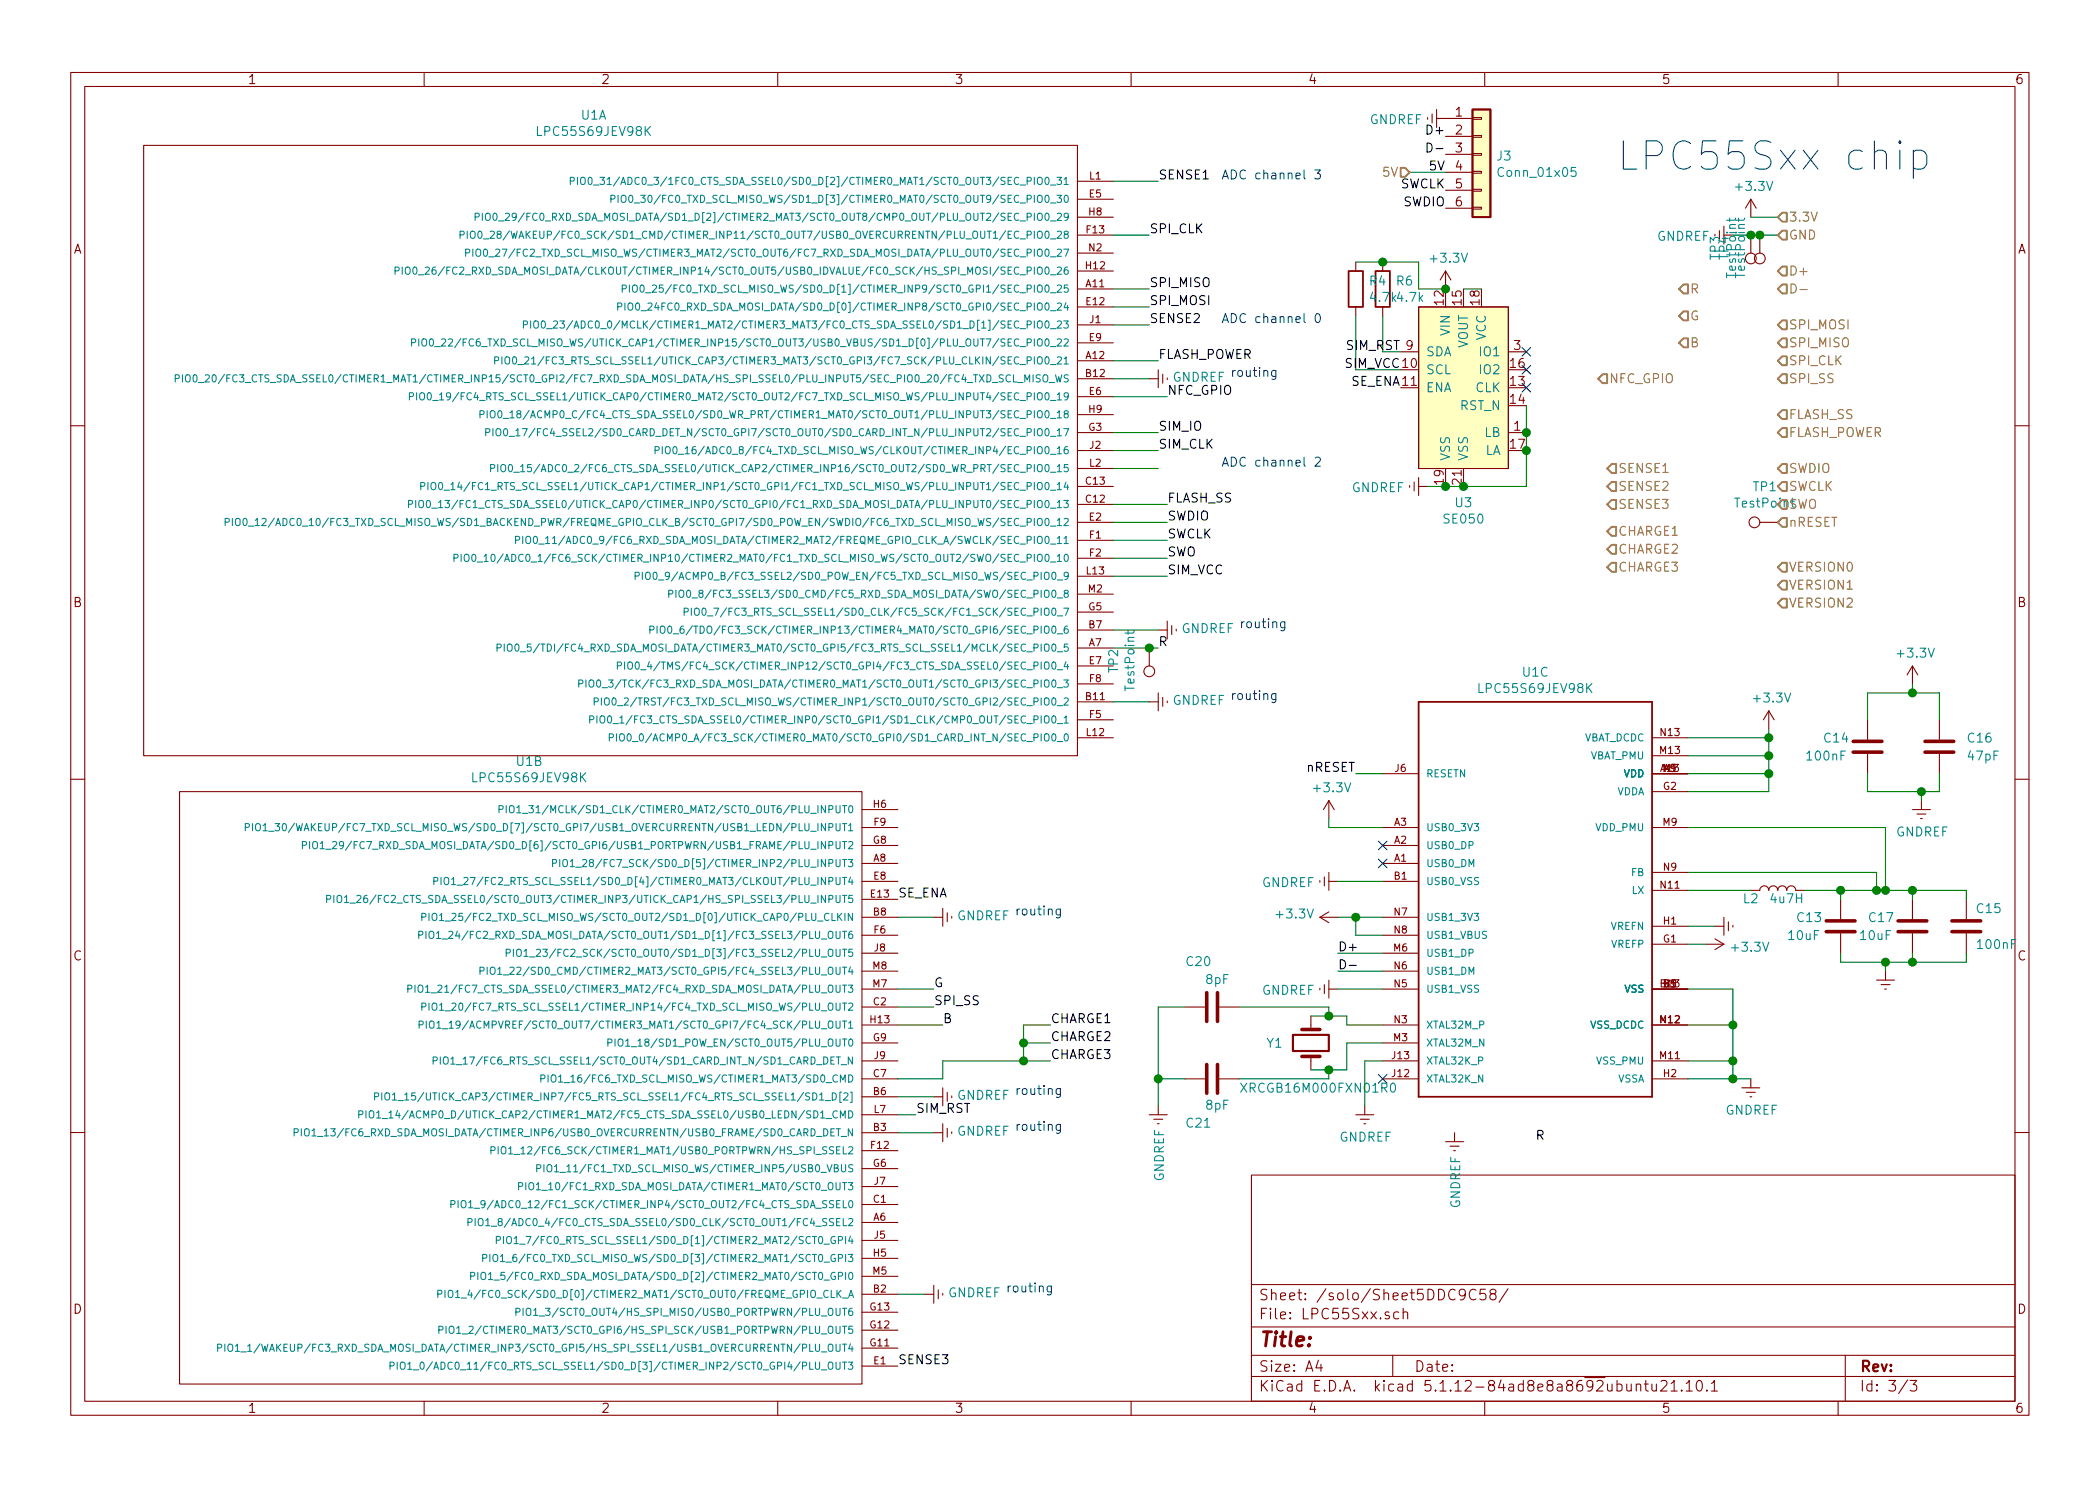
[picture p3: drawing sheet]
EESchema Schematic File Version 4
EELAYER 30 0
EELAYER END
$Descr A4 11693 8268
encoding utf-8
Sheet 3 3
Title ""
Date ""
Rev ""
Comp ""
Comment1 ""
Comment2 ""
Comment3 ""
Comment4 ""
$EndDescr
Text Notes 9000 950  0    157  ~ 0
LPC55Sxx chip
Text HLabel 9900 1200 2    50   Input ~ 0
3.3V
Text HLabel 9900 1300 2    50   Input ~ 0
GND
Text HLabel 9900 1500 2    50   Input ~ 0
D+
Text HLabel 9900 1600 2    50   Input ~ 0
D-
Text HLabel 9900 1800 2    50   Input ~ 0
SPI_MOSI
Text HLabel 9900 1900 2    50   Input ~ 0
SPI_MISO
Text HLabel 9900 2000 2    50   Input ~ 0
SPI_CLK
Text HLabel 9900 3150 2    50   Input ~ 0
VERSION0
Text HLabel 9900 3250 2    50   Input ~ 0
VERSION1
Text HLabel 9900 3350 2    50   Input ~ 0
VERSION2
Text Label 7450 5300 0    50   ~ 0
D+
Text Label 7450 5400 0    50   ~ 0
D-
Wire Wire Line
	7450 5300 7700 5300
Wire Wire Line
	7450 5400 7700 5400
$Comp
L power:+3.3V #PWR0101
U 1 1
P 9750 1200
F 0 "#PWR0101" H 9750 1050 50  0001 C CNN
F 1 "+3.3V" H 9765 1373 50  0000 C CNN
F 2 "" H 9750 1200 50  0001 C CNN
F 3 "" H 9750 1200 50  0001 C CNN
	1    9750 1200
	1    0    0    -1  
$EndComp
Wire Wire Line
	9900 1200 9750 1200
$Comp
L power:+3.3V #PWR0102
U 1 1
P 7400 4550
F 0 "#PWR0102" H 7400 4400 50  0001 C CNN
F 1 "+3.3V" H 7415 4723 50  0000 C CNN
F 2 "" H 7400 4550 50  0001 C CNN
F 3 "" H 7400 4550 50  0001 C CNN
	1    7400 4550
	1    0    0    -1  
$EndComp
Wire Wire Line
	7400 4550 7400 4600
Wire Wire Line
	7400 4600 7700 4600
$Comp
L power:GNDREF #PWR0103
U 1 1
P 9650 1300
F 0 "#PWR0103" H 9650 1050 50  0001 C CNN
F 1 "GNDREF" V 9655 1172 50  0000 R CNN
F 2 "" H 9650 1300 50  0001 C CNN
F 3 "" H 9650 1300 50  0001 C CNN
	1    9650 1300
	0    1    1    0   
$EndComp
Wire Wire Line
	9900 1300 9800 1300
$Comp
L power:GNDREF #PWR0104
U 1 1
P 7450 4900
F 0 "#PWR0104" H 7450 4650 50  0001 C CNN
F 1 "GNDREF" V 7455 4772 50  0000 R CNN
F 2 "" H 7450 4900 50  0001 C CNN
F 3 "" H 7450 4900 50  0001 C CNN
	1    7450 4900
	0    1    1    0   
$EndComp
Wire Wire Line
	7450 4900 7700 4900
Text HLabel 9900 2600 2    50   Input ~ 0
SWDIO
Text HLabel 9900 2700 2    50   Input ~ 0
SWCLK
Text HLabel 9900 2800 2    50   Input ~ 0
SWO
$Comp
L power:+3.3V #PWR0106
U 1 1
P 9500 5250
F 0 "#PWR0106" H 9500 5100 50  0001 C CNN
F 1 "+3.3V" V 9515 5378 50  0000 L CNN
F 2 "" H 9500 5250 50  0001 C CNN
F 3 "" H 9500 5250 50  0001 C CNN
	1    9500 5250
	0    1    1    0   
$EndComp
$Comp
L power:GNDREF #PWR0109
U 1 1
P 9750 6000
F 0 "#PWR0109" H 9750 5750 50  0001 C CNN
F 1 "GNDREF" H 9755 5827 50  0000 C CNN
F 2 "" H 9750 6000 50  0001 C CNN
F 3 "" H 9750 6000 50  0001 C CNN
	1    9750 6000
	1    0    0    -1  
$EndComp
Wire Wire Line
	9400 6000 9650 6000
$Comp
L power:+3.3V #PWR0110
U 1 1
P 7450 5100
F 0 "#PWR0110" H 7450 4950 50  0001 C CNN
F 1 "+3.3V" V 7465 5228 50  0000 L CNN
F 2 "" H 7450 5100 50  0001 C CNN
F 3 "" H 7450 5100 50  0001 C CNN
	1    7450 5100
	0    -1   -1   0   
$EndComp
Wire Wire Line
	7700 5100 7550 5100
NoConn ~ 7700 4800
NoConn ~ 7700 4700
Wire Wire Line
	7700 5200 7550 5200
Wire Wire Line
	7550 5200 7550 5100
Connection ~ 7550 5100
Wire Wire Line
	7550 5100 7450 5100
$Comp
L power:GNDREF #PWR0111
U 1 1
P 7450 5500
F 0 "#PWR0111" H 7450 5250 50  0001 C CNN
F 1 "GNDREF" V 7455 5372 50  0000 R CNN
F 2 "" H 7450 5500 50  0001 C CNN
F 3 "" H 7450 5500 50  0001 C CNN
	1    7450 5500
	0    1    1    0   
$EndComp
Wire Wire Line
	7450 5500 7700 5500
Wire Wire Line
	9400 5700 9650 5700
Connection ~ 9650 6000
Wire Wire Line
	9650 6000 9750 6000
Wire Wire Line
	9400 5900 9650 5900
Connection ~ 9650 5900
Wire Wire Line
	9650 5900 9650 6000
Wire Wire Line
	6500 3000 6200 3000
Wire Wire Line
	6500 2900 6200 2900
Wire Wire Line
	6500 3100 6200 3100
Text HLabel 9900 2900 2    50   Input ~ 0
nRESET
Text Label 7550 4300 2    50   ~ 0
nRESET
Wire Wire Line
	7550 4300 7700 4300
Text HLabel 9900 2100 2    50   Input ~ 0
SPI_SS
Text HLabel 9350 1600 2    50   Input ~ 0
R
Text HLabel 9350 1750 2    50   Input ~ 0
G
Text HLabel 9350 1900 2    50   Input ~ 0
B
Text Label 6400 1600 0    50   ~ 0
SPI_MISO
Text Label 6400 1300 0    50   ~ 0
SPI_CLK
Text Label 5200 5600 0    50   ~ 0
SPI_SS
Wire Wire Line
	5200 5600 5000 5600
Text Label 6500 3000 0    50   ~ 0
SWCLK
Text Label 6500 3100 0    50   ~ 0
SWO
Text Label 6500 2900 0    50   ~ 0
SWDIO
Text Label 8550 6350 0    50   ~ 0
R
Text Label 6450 3600 0    50   ~ 0
R
Wire Wire Line
	6400 1300 6200 1300
Wire Wire Line
	6400 1600 6200 1600
Text HLabel 8950 2600 2    50   Input ~ 0
SENSE1
Text HLabel 8950 2700 2    50   Input ~ 0
SENSE2
Text HLabel 8950 2800 2    50   Input ~ 0
SENSE3
Text Label 6400 1800 0    50   ~ 0
SENSE2
Text Label 5000 7600 0    50   ~ 0
SENSE3
Wire Wire Line
	6400 1800 6200 1800
Wire Wire Line
	6450 2600 6200 2600
Text Notes 6800 2600 0    50   ~ 0
ADC channel 2
Text Notes 6800 1800 0    50   ~ 0
ADC channel 0
$Comp
L power:GNDREF #PWR0122
U 1 1
P 5150 7200
F 0 "#PWR0122" H 5150 6950 50  0001 C CNN
F 1 "GNDREF" V 5155 7072 50  0000 R CNN
F 2 "" H 5150 7200 50  0001 C CNN
F 3 "" H 5150 7200 50  0001 C CNN
	1    5150 7200
	0    -1   -1   0   
$EndComp
Text Notes 5600 7200 0    50   ~ 0
routing
Wire Wire Line
	5150 7200 5000 7200
$Comp
L power:GNDREF #PWR0123
U 1 1
P 5200 6300
F 0 "#PWR0123" H 5200 6050 50  0001 C CNN
F 1 "GNDREF" V 5205 6172 50  0000 R CNN
F 2 "" H 5200 6300 50  0001 C CNN
F 3 "" H 5200 6300 50  0001 C CNN
	1    5200 6300
	0    -1   -1   0   
$EndComp
Text Notes 5650 6300 0    50   ~ 0
routing
Wire Wire Line
	5200 6300 5000 6300
$Comp
L power:GNDREF #PWR0124
U 1 1
P 5200 6100
F 0 "#PWR0124" H 5200 5850 50  0001 C CNN
F 1 "GNDREF" V 5205 5972 50  0000 R CNN
F 2 "" H 5200 6100 50  0001 C CNN
F 3 "" H 5200 6100 50  0001 C CNN
	1    5200 6100
	0    -1   -1   0   
$EndComp
Text Notes 5650 6100 0    50   ~ 0
routing
Wire Wire Line
	5200 6100 5000 6100
$Comp
L power:GNDREF #PWR0125
U 1 1
P 5200 5100
F 0 "#PWR0125" H 5200 4850 50  0001 C CNN
F 1 "GNDREF" V 5205 4972 50  0000 R CNN
F 2 "" H 5200 5100 50  0001 C CNN
F 3 "" H 5200 5100 50  0001 C CNN
	1    5200 5100
	0    -1   -1   0   
$EndComp
Text Notes 5650 5100 0    50   ~ 0
routing
Wire Wire Line
	5200 5100 5000 5100
$Comp
L power:GNDREF #PWR0126
U 1 1
P 6450 3500
F 0 "#PWR0126" H 6450 3250 50  0001 C CNN
F 1 "GNDREF" V 6455 3372 50  0000 R CNN
F 2 "" H 6450 3500 50  0001 C CNN
F 3 "" H 6450 3500 50  0001 C CNN
	1    6450 3500
	0    -1   -1   0   
$EndComp
Text Notes 6900 3500 0    50   ~ 0
routing
Wire Wire Line
	6450 3500 6200 3500
Wire Wire Line
	6450 1000 6200 1000
Text Label 5850 5700 0    50   ~ 0
CHARGE1
Text Label 5850 5800 0    50   ~ 0
CHARGE2
Wire Wire Line
	5000 6000 5250 6000
Wire Wire Line
	5250 6000 5250 5900
Wire Wire Line
	5250 5900 5700 5900
Wire Wire Line
	5700 5900 5700 5800
Wire Wire Line
	5700 5700 5850 5700
Wire Wire Line
	5850 5800 5700 5800
Connection ~ 5700 5800
Wire Wire Line
	5700 5800 5700 5700
Text Label 5850 5900 0    50   ~ 0
CHARGE3
Wire Wire Line
	5850 5900 5700 5900
Connection ~ 5700 5900
$Comp
L power:GNDREF #PWR0120
U 1 1
P 6400 3900
F 0 "#PWR0120" H 6400 3650 50  0001 C CNN
F 1 "GNDREF" V 6405 3772 50  0000 R CNN
F 2 "" H 6400 3900 50  0001 C CNN
F 3 "" H 6400 3900 50  0001 C CNN
	1    6400 3900
	0    -1   -1   0   
$EndComp
Text Notes 6850 3900 0    50   ~ 0
routing
Wire Wire Line
	6400 3900 6200 3900
$Comp
L power:GNDREF #PWR0127
U 1 1
P 6400 2100
F 0 "#PWR0127" H 6400 1850 50  0001 C CNN
F 1 "GNDREF" V 6405 1972 50  0000 R CNN
F 2 "" H 6400 2100 50  0001 C CNN
F 3 "" H 6400 2100 50  0001 C CNN
	1    6400 2100
	0    -1   -1   0   
$EndComp
Text Notes 6850 2100 0    50   ~ 0
routing
Wire Wire Line
	6400 2100 6200 2100
Wire Wire Line
	6400 1700 6200 1700
Text Label 6400 1700 0    50   ~ 0
SPI_MOSI
Wire Wire Line
	6450 3600 6400 3600
Text Label 5250 5700 0    50   ~ 0
B
Wire Wire Line
	5250 5700 5000 5700
Wire Wire Line
	9650 5700 9650 5900
Wire Wire Line
	9400 5500 9650 5500
Wire Wire Line
	9650 5500 9650 5700
Connection ~ 9650 5700
$Comp
L Device:L L2
U 1 1
P 9900 4950
F 0 "L2" V 9850 5100 50  0000 C CNN
F 1 "4u7H" V 9850 4900 50  0000 C CNN
F 2 "Inductor_SMD:L_0603_1608Metric" H 9900 4950 50  0001 C CNN
F 3 "https://www.digikey.com/product-detail/en/tdk-corporation/MLF1608A4R7KTA00/445-1021-2-ND/504190" H 9900 4950 50  0001 C CNN
F 4 "TDK Corporation" V 9900 4950 50  0001 C CNN "Manufacturer"
F 5 "FIXED IND 4.7UH +/-10% 30MA 1.6 OHM SMD" V 9900 4950 50  0001 C CNN "Description"
F 6 "MLF1608A4R7KTA00" V 9900 4950 50  0001 C CNN "MPN"
F 7 "2" V 9900 4950 50  0001 C CNN "Pins"
F 8 "0603" V 9900 4950 50  0001 C CNN "Package"
	1    9900 4950
	0    -1   -1   0   
$EndComp
Wire Wire Line
	9400 5250 9500 5250
Wire Wire Line
	10050 4950 10250 4950
Wire Wire Line
	10250 5000 10250 4950
Connection ~ 10250 4950
Wire Wire Line
	9750 4950 9400 4950
Wire Wire Line
	9400 4850 10450 4850
$Comp
L power:GNDREF #PWR08
U 1 1
P 9550 5150
F 0 "#PWR08" H 9550 4900 50  0001 C CNN
F 1 "GNDREF" H 9300 4750 50  0001 C CNN
F 2 "" H 9550 5150 50  0001 C CNN
F 3 "" H 9550 5150 50  0001 C CNN
	1    9550 5150
	0    -1   -1   0   
$EndComp
Wire Wire Line
	10250 5300 10250 5350
Wire Wire Line
	10250 5350 10500 5350
Wire Wire Line
	10500 5400 10500 5350
Connection ~ 10500 5350
Wire Wire Line
	9400 4600 10500 4600
$Comp
L power:+3.3V #PWR07
U 1 1
P 9850 4050
F 0 "#PWR07" H 9850 3900 50  0001 C CNN
F 1 "+3.3V" H 9865 4223 50  0000 C CNN
F 2 "" H 9850 4050 50  0001 C CNN
F 3 "" H 9850 4050 50  0001 C CNN
	1    9850 4050
	1    0    0    -1  
$EndComp
Wire Wire Line
	9400 4100 9850 4100
Wire Wire Line
	9850 4100 9850 4050
Wire Wire Line
	9850 4100 9850 4200
Wire Wire Line
	9850 4400 9400 4400
Connection ~ 9850 4100
Wire Wire Line
	9400 4200 9850 4200
Connection ~ 9850 4200
Wire Wire Line
	9850 4200 9850 4300
Wire Wire Line
	9400 4300 9850 4300
Connection ~ 9850 4300
Wire Wire Line
	9850 4300 9850 4400
$Comp
L power:+3.3V #PWR09
U 1 1
P 10650 3800
F 0 "#PWR09" H 10650 3650 50  0001 C CNN
F 1 "+3.3V" H 10665 3973 50  0000 C CNN
F 2 "" H 10650 3800 50  0001 C CNN
F 3 "" H 10650 3800 50  0001 C CNN
	1    10650 3800
	1    0    0    -1  
$EndComp
Wire Wire Line
	10400 4000 10400 3850
Wire Wire Line
	10400 3850 10650 3850
Wire Wire Line
	10650 3850 10650 3800
Wire Wire Line
	10800 3850 10800 4000
Wire Wire Line
	10650 3850 10800 3850
Connection ~ 10650 3850
Wire Wire Line
	10400 4300 10400 4400
Wire Wire Line
	10400 4400 10700 4400
Wire Wire Line
	10800 4400 10800 4300
$Comp
L power:GNDREF #PWR010
U 1 1
P 10700 4450
F 0 "#PWR010" H 10700 4200 50  0001 C CNN
F 1 "GNDREF" H 10705 4277 50  0000 C CNN
F 2 "" H 10700 4450 50  0001 C CNN
F 3 "" H 10700 4450 50  0001 C CNN
	1    10700 4450
	1    0    0    -1  
$EndComp
Wire Wire Line
	10700 4450 10700 4400
Connection ~ 10700 4400
Wire Wire Line
	10700 4400 10800 4400
Wire Wire Line
	9550 5150 9400 5150
$Comp
L power:GNDREF #PWR0108
U 1 1
P 10500 5400
F 0 "#PWR0108" H 10500 5150 50  0001 C CNN
F 1 "GNDREF" H 10250 5000 50  0001 C CNN
F 2 "" H 10500 5400 50  0001 C CNN
F 3 "" H 10500 5400 50  0001 C CNN
	1    10500 5400
	1    0    0    -1  
$EndComp
Text HLabel 9900 2400 2    50   Input ~ 0
FLASH_POWER
Text HLabel 9900 2300 2    50   Input ~ 0
FLASH_SS
Text Label 6500 2800 0    50   ~ 0
FLASH_SS
Wire Wire Line
	6500 2800 6200 2800
Text Label 6450 2000 0    50   ~ 0
FLASH_POWER
Wire Wire Line
	6450 2000 6200 2000
$Comp
L Device:C C?
U 1 1
P 10400 4150
AR Path="/5DDFB633/5DF2ED41" Ref="C?"  Part="1" 
AR Path="/5DDFB633/5DDC9C59/5DF2ED41" Ref="C14"  Part="1" 
F 0 "C14" H 10150 4200 50  0000 L CNN
F 1 "100nF" H 10050 4100 50  0000 L CNN
F 2 "Capacitor_SMD:C_0402_1005Metric" H 10438 4000 50  0001 C CNN
F 3 "~" H 10400 4150 50  0001 C CNN
F 4 "" H 10400 4150 50  0001 C CNN "Manufacturer"
F 5 "+/-10% COG" H 10400 4150 50  0001 C CNN "Description"
F 6 "" H 10400 4150 50  0001 C CNN "MPN"
F 7 "2" H 10400 4150 50  0001 C CNN "Pins"
F 8 "0402" H 10400 4150 50  0001 C CNN "Package"
	1    10400 4150
	1    0    0    -1  
$EndComp
$Comp
L Device:C C?
U 1 1
P 10800 4150
AR Path="/5DDFB633/5DF36942" Ref="C?"  Part="1" 
AR Path="/5DDFB633/5DDC9C59/5DF36942" Ref="C16"  Part="1" 
F 0 "C16" H 10950 4200 50  0000 L CNN
F 1 "47pF" H 10950 4100 50  0000 L CNN
F 2 "Capacitor_SMD:C_0402_1005Metric" H 10838 4000 50  0001 C CNN
F 3 "~" H 10800 4150 50  0001 C CNN
F 4 "" H 10800 4150 50  0001 C CNN "Manufacturer"
F 5 "+/-10% COG" H 10800 4150 50  0001 C CNN "Description"
F 6 "" H 10800 4150 50  0001 C CNN "MPN"
F 7 "2" H 10800 4150 50  0001 C CNN "Pins"
F 8 "0402" H 10800 4150 50  0001 C CNN "Package"
	1    10800 4150
	1    0    0    -1  
$EndComp
$Comp
L Device:C C?
U 1 1
P 10250 5150
AR Path="/5DDFB633/5E4B39CB" Ref="C?"  Part="1" 
AR Path="/5DDFB633/5DDC9C59/5E4B39CB" Ref="C13"  Part="1" 
F 0 "C13" H 10000 5200 50  0000 L CNN
F 1 "10uF" H 9950 5100 50  0000 L CNN
F 2 "Capacitor_SMD:C_0402_1005Metric" H 10288 5000 50  0001 C CNN
F 3 "~" H 10250 5150 50  0001 C CNN
F 4 "" H 10250 5150 50  0001 C CNN "Manufacturer"
F 5 "+/-10% COG" H 10250 5150 50  0001 C CNN "Description"
F 6 "" H 10250 5150 50  0001 C CNN "MPN"
F 7 "2" H 10250 5150 50  0001 C CNN "Pins"
F 8 "0402" H 10250 5150 50  0001 C CNN "Package"
	1    10250 5150
	1    0    0    -1  
$EndComp
$Comp
L Device:C C?
U 1 1
P 10950 5150
AR Path="/5DDFB633/5DF27053" Ref="C?"  Part="1" 
AR Path="/5DDFB633/5DDC9C59/5DF27053" Ref="C15"  Part="1" 
F 0 "C15" H 11000 5250 50  0000 L CNN
F 1 "100nF" H 11000 5050 50  0000 L CNN
F 2 "Capacitor_SMD:C_0402_1005Metric" H 10988 5000 50  0001 C CNN
F 3 "~" H 10950 5150 50  0001 C CNN
F 4 "" H 10950 5150 50  0001 C CNN "Manufacturer"
F 5 "+/-10% COG" H 10950 5150 50  0001 C CNN "Description"
F 6 "" H 10950 5150 50  0001 C CNN "MPN"
F 7 "2" H 10950 5150 50  0001 C CNN "Pins"
F 8 "0402" H 10950 5150 50  0001 C CNN "Package"
	1    10950 5150
	1    0    0    -1  
$EndComp
Wire Wire Line
	10950 4950 10950 5000
Wire Wire Line
	10950 5350 10950 5300
Wire Wire Line
	10650 5300 10650 5350
Wire Wire Line
	10500 5350 10650 5350
Wire Wire Line
	10650 5350 10950 5350
Connection ~ 10650 5350
Wire Wire Line
	10650 5000 10650 4950
Wire Wire Line
	10250 4950 10450 4950
Wire Wire Line
	10650 4950 10950 4950
Connection ~ 10650 4950
$Comp
L Device:C C?
U 1 1
P 10650 5150
AR Path="/5DDFB633/5DFE55C7" Ref="C?"  Part="1" 
AR Path="/5DDFB633/5DDC9C59/5DFE55C7" Ref="C17"  Part="1" 
F 0 "C17" H 10400 5200 50  0000 L CNN
F 1 "10uF" H 10350 5100 50  0000 L CNN
F 2 "Capacitor_SMD:C_0402_1005Metric" H 10688 5000 50  0001 C CNN
F 3 "~" H 10650 5150 50  0001 C CNN
F 4 "" H 10650 5150 50  0001 C CNN "Manufacturer"
F 5 "+/-10% COG" H 10650 5150 50  0001 C CNN "Description"
F 6 "" H 10650 5150 50  0001 C CNN "MPN"
F 7 "2" H 10650 5150 50  0001 C CNN "Pins"
F 8 "0402" H 10650 5150 50  0001 C CNN "Package"
	1    10650 5150
	1    0    0    -1  
$EndComp
Wire Wire Line
	10450 4850 10450 4950
Connection ~ 10450 4950
Wire Wire Line
	10450 4950 10500 4950
Wire Wire Line
	10500 4600 10500 4950
Connection ~ 10500 4950
Wire Wire Line
	10500 4950 10650 4950
Text HLabel 8900 2100 2    50   Input ~ 0
NFC_GPIO
Text Label 6500 2200 0    50   ~ 0
NFC_GPIO
Text HLabel 8950 3150 2    50   Input ~ 0
CHARGE3
Text HLabel 8950 3050 2    50   Input ~ 0
CHARGE2
Text HLabel 8950 2950 2    50   Input ~ 0
CHARGE1
Wire Wire Line
	6500 2200 6200 2200
$Comp
L Device:Crystal Y1
U 1 1
P 7300 5800
F 0 "Y1" V 7300 5550 50  0000 L CNN
F 1 "XRCGB16M000FXN01R0" V 7550 5400 50  0000 L CNN
F 2 "solo:Crystal-2mmx1.6mm" H 7300 5800 50  0001 C CNN
F 3 "~" H 7300 5800 50  0001 C CNN
F 4 "2.0X1.6X0.65MM 16MHZ CRYSTAL" V 7300 5800 50  0001 C CNN "Description"
F 5 "Murata" V 7300 5800 50  0001 C CNN "Manufacturer"
F 6 "XRCGB16M000FXN01R0" V 7300 5800 50  0001 C CNN "MPN"
F 7 "4" V 7300 5800 50  0001 C CNN "Pins"
F 8 "4-SMD" V 7300 5800 50  0001 C CNN "Package"
	1    7300 5800
	0    1    1    0   
$EndComp
$Comp
L Device:C C?
U 1 1
P 6750 6000
AR Path="/5DDFB633/5E3F0C7D" Ref="C?"  Part="1" 
AR Path="/5DDFB633/5DDC9C59/5E3F0C7D" Ref="C21"  Part="1" 
F 0 "C21" V 6500 6000 50  0000 L CNN
F 1 "8pF" V 6600 5900 50  0000 L CNN
F 2 "Capacitor_SMD:C_0402_1005Metric" H 6788 5850 50  0001 C CNN
F 3 "~" H 6750 6000 50  0001 C CNN
F 4 "" H 6750 6000 50  0001 C CNN "Manufacturer"
F 5 "+/- 0.1 pF" H 6750 6000 50  0001 C CNN "Description"
F 6 "" H 6750 6000 50  0001 C CNN "MPN"
F 7 "2" H 6750 6000 50  0001 C CNN "Pins"
F 8 "0402" H 6750 6000 50  0001 C CNN "Package"
	1    6750 6000
	0    -1   -1   0   
$EndComp
Wire Wire Line
	7300 5650 7400 5650
Wire Wire Line
	7500 5650 7500 5700
Wire Wire Line
	7500 5700 7700 5700
Wire Wire Line
	7300 5950 7400 5950
Wire Wire Line
	7500 5950 7500 5800
Wire Wire Line
	7500 5800 7700 5800
$Comp
L Device:C C?
U 1 1
P 6750 5600
AR Path="/5DDFB633/5E3EF005" Ref="C?"  Part="1" 
AR Path="/5DDFB633/5DDC9C59/5E3EF005" Ref="C20"  Part="1" 
F 0 "C20" V 7000 5600 50  0000 L CNN
F 1 "8pF" V 6900 5500 50  0000 L CNN
F 2 "Capacitor_SMD:C_0402_1005Metric" H 6788 5450 50  0001 C CNN
F 3 "~" H 6750 5600 50  0001 C CNN
F 4 "" H 6750 5600 50  0001 C CNN "Manufacturer"
F 5 "+/- 0.1 pF" H 6750 5600 50  0001 C CNN "Description"
F 6 "" H 6750 5600 50  0001 C CNN "MPN"
F 7 "2" H 6750 5600 50  0001 C CNN "Pins"
F 8 "0402" H 6750 5600 50  0001 C CNN "Package"
	1    6750 5600
	0    -1   -1   0   
$EndComp
$Comp
L power:GNDREF #PWR011
U 1 1
P 6450 6150
F 0 "#PWR011" H 6450 5900 50  0001 C CNN
F 1 "GNDREF" V 6455 6022 50  0000 R CNN
F 2 "" H 6450 6150 50  0001 C CNN
F 3 "" H 6450 6150 50  0001 C CNN
	1    6450 6150
	1    0    0    -1  
$EndComp
Wire Wire Line
	6450 6150 6450 6000
Wire Wire Line
	6450 5600 6600 5600
Wire Wire Line
	6600 6000 6450 6000
Connection ~ 6450 6000
Wire Wire Line
	6450 6000 6450 5600
Wire Wire Line
	6900 6000 7400 6000
Wire Wire Line
	7400 6000 7400 5950
Connection ~ 7400 5950
Wire Wire Line
	7400 5950 7500 5950
Wire Wire Line
	6900 5600 7400 5600
Wire Wire Line
	7400 5600 7400 5650
Connection ~ 7400 5650
Wire Wire Line
	7400 5650 7500 5650
$Comp
L power:GNDREF #PWR0105
U 1 1
P 8100 6300
F 0 "#PWR0105" H 8100 6050 50  0001 C CNN
F 1 "GNDREF" V 8105 6172 50  0000 R CNN
F 2 "" H 8100 6300 50  0001 C CNN
F 3 "" H 8100 6300 50  0001 C CNN
	1    8100 6300
	1    0    0    -1  
$EndComp
Text Notes 6800 1000 0    50   ~ 0
ADC channel 3
Text Label 6450 1000 0    50   ~ 0
SENSE1
Wire Wire Line
	5200 5500 5000 5500
Text Label 5200 5500 0    50   ~ 0
G
$Comp
L nk3cn-zeus-rescue:LPC55S69JEV98K-solo-solo-A-rescue-solo-A-rescue-fido2-lpc55-rescue U1
U 1 1
P 2900 2500
F 0 "U1" H 2493 635 50  0000 C CNN
F 1 "LPC55S69JEV98K" H 2493 726 50  0000 C CNN
F 2 "solo:BGA98C50P13X13_700X700X97N" H 2900 2500 50  0001 L BNN
F 3 "NXP USA Inc." H 2900 2500 50  0001 L BNN
F 4 "LPC55S69 ARM 32-bit M33 TrustZone" H 2900 2500 50  0001 L BNN "Description"
F 5 "NXP" H 2900 2500 50  0001 L BNN "Manufacturer"
F 6 "LPC55S69JEV98K" H 2900 2500 50  0001 L BNN "MPN"
F 7 "98" H 2900 2500 50  0001 L BNN "Pins"
F 8 "BGA-98" H 2900 2500 50  0001 L BNN "Package"
	1    2900 2500
	-1   0    0    1   
$EndComp
$Comp
L nk3cn-zeus-rescue:LPC55S69JEV98K-solo-solo-A-rescue-solo-A-rescue-fido2-lpc55-rescue U1
U 2 1
P 2300 6100
F 0 "U1" H 1653 4235 50  0000 C CNN
F 1 "LPC55S69JEV98K" H 1653 4326 50  0000 C CNN
F 2 "solo:BGA98C50P13X13_700X700X97N" H 2300 6100 50  0001 L BNN
F 3 "NXP USA Inc." H 2300 6100 50  0001 L BNN
F 4 "LPC55S69 ARM 32-bit M33 TrustZone" H 2300 6100 50  0001 L BNN "Description"
F 5 "NXP" H 2300 6100 50  0001 L BNN "Manufacturer"
F 6 "LPC55S69JEV98K" H 2300 6100 50  0001 L BNN "MPN"
F 7 "98" H 2300 6100 50  0001 L BNN "Pins"
F 8 "BGA-98" H 2300 6100 50  0001 L BNN "Package"
	2    2300 6100
	-1   0    0    1   
$EndComp
$Comp
L nk3cn-zeus-rescue:LPC55S69JEV98K-solo-solo-A-rescue-solo-A-rescue-fido2-lpc55-rescue U1
U 3 1
P 8600 5000
F 0 "U1" H 8550 6267 50  0000 C CNN
F 1 "LPC55S69JEV98K" H 8550 6176 50  0000 C CNN
F 2 "solo:BGA98C50P13X13_700X700X97N" H 8600 5000 50  0001 L BNN
F 3 "NXP USA Inc." H 8600 5000 50  0001 L BNN
F 4 "LPC55S69 ARM 32-bit M33 TrustZone" H 8600 5000 50  0001 L BNN "Description"
F 5 "NXP" H 8600 5000 50  0001 L BNN "Manufacturer"
F 6 "LPC55S69JEV98K" H 8600 5000 50  0001 L BNN "MPN"
F 7 "98" H 8600 5000 50  0001 L BNN "Pins"
F 8 "BGA-98" H 8600 5000 50  0001 L BNN "Package"
	3    8600 5000
	1    0    0    -1  
$EndComp
$Comp
L power:GNDREF #PWR0121
U 1 1
P 7600 6150
F 0 "#PWR0121" H 7600 5900 50  0001 C CNN
F 1 "GNDREF" H 7605 5977 50  0000 C CNN
F 2 "" H 7600 6150 50  0001 C CNN
F 3 "" H 7600 6150 50  0001 C CNN
	1    7600 6150
	1    0    0    -1  
$EndComp
Wire Wire Line
	7700 5900 7600 5900
Wire Wire Line
	7600 5900 7600 6150
NoConn ~ 7700 6000
Wire Wire Line
	6200 2500 6450 2500
Text Label 6450 2500 0    50   ~ 0
SIM_CLK
Wire Wire Line
	6200 2400 6450 2400
Text Label 6450 2400 0    50   ~ 0
SIM_IO
Wire Wire Line
	5000 6200 5100 6200
Text Label 5100 6200 0    50   ~ 0
SIM_RST
Text Label 6500 3200 0    50   ~ 0
SIM_VCC
Wire Wire Line
	6500 3200 6200 3200
$Comp
L Connector_Generic:Conn_01x06 J3
U 1 1
P 8250 850
F 0 "J3" H 8330 842 50  0000 L CNN
F 1 "Conn_01x05" H 8330 751 50  0000 L CNN
F 2 "solo:nitro_programming_header" H 8250 850 50  0001 C CNN
F 3 "~" H 8250 850 50  0001 C CNN
	1    8250 850 
	1    0    0    -1  
$EndComp
$Comp
L power:GNDREF #PWR0131
U 1 1
P 8050 650
F 0 "#PWR0131" H 8050 400 50  0001 C CNN
F 1 "GNDREF" V 8055 522 50  0000 R CNN
F 2 "" H 8050 650 50  0001 C CNN
F 3 "" H 8050 650 50  0001 C CNN
	1    8050 650 
	0    1    1    0   
$EndComp
Text Label 8050 750  2    50   ~ 0
D+
Text Label 8050 850  2    50   ~ 0
D-
Text Label 8050 950  2    50   ~ 0
5V
Text Label 8050 1050 2    50   ~ 0
SWCLK
Text Label 8050 1150 2    50   ~ 0
SWDIO
Text HLabel 7850 950  0    50   Input ~ 0
5V
Wire Wire Line
	7850 950  8050 950 
$Comp
L Connector:TestPoint TP1
U 1 1
P 9900 2900
F 0 "TP1" V 10095 2972 50  0000 C CNN
F 1 "TestPoint" V 10004 2972 50  0000 C CNN
F 2 "TestPoint:TestPoint_Pad_1.5x1.5mm" H 10100 2900 50  0001 C CNN
F 3 "~" H 10100 2900 50  0001 C CNN
	1    9900 2900
	0    -1   -1   0   
$EndComp
$Comp
L nk3cn-zeus-rescue:SE050-SE050 U3
U 1 1
P 8050 2300
AR Path="/5F974D56" Ref="U3"  Part="1" 
AR Path="/5DDFB633/5DDC9C59/5F974D56" Ref="U3"  Part="1" 
F 0 "U3" H 8150 1811 50  0000 C CNN
F 1 "SE050" H 8150 1720 50  0000 C CNN
F 2 "Package_DFN_QFN:UQFN-20-1EP_3x3mm_P0.4mm_EP1.85x1.85mm" H 8050 2300 50  0001 C CNN
F 3 "" H 8050 2300 50  0001 C CNN
	1    8050 2300
	1    0    0    -1  
$EndComp
$Comp
L power:GNDREF #PWR0137
U 1 1
P 7950 2700
F 0 "#PWR0137" H 7950 2450 50  0001 C CNN
F 1 "GNDREF" V 7955 2572 50  0000 R CNN
F 2 "" H 7950 2700 50  0001 C CNN
F 3 "" H 7950 2700 50  0001 C CNN
	1    7950 2700
	0    1    1    0   
$EndComp
Wire Wire Line
	7950 2700 8050 2700
Wire Wire Line
	8500 2700 8500 2500
Connection ~ 8050 2700
Wire Wire Line
	8050 2700 8150 2700
Connection ~ 8150 2700
Wire Wire Line
	8150 2700 8500 2700
Connection ~ 8500 2400
Wire Wire Line
	8500 2400 8500 2250
Connection ~ 8500 2500
Wire Wire Line
	8500 2500 8500 2400
Wire Wire Line
	8150 1600 8250 1600
$Comp
L power:+3.3V #PWR0138
U 1 1
P 8050 1600
F 0 "#PWR0138" H 8050 1450 50  0001 C CNN
F 1 "+3.3V" H 8065 1773 50  0000 C CNN
F 2 "" H 8050 1600 50  0001 C CNN
F 3 "" H 8050 1600 50  0001 C CNN
	1    8050 1600
	1    0    0    -1  
$EndComp
Text Label 7800 2050 2    50   ~ 0
SIM_VCC
Text Label 7800 1950 2    50   ~ 0
SIM_RST
Text Label 7800 2150 2    50   ~ 0
SE_ENA
Text Label 5000 5000 0    50   ~ 0
SE_ENA
$Comp
L Device:R R4
U 1 1
P 7550 1600
F 0 "R4" H 7620 1646 50  0000 L CNN
F 1 "4.7k" H 7620 1555 50  0000 L CNN
F 2 "Resistor_SMD:R_0402_1005Metric" V 7480 1600 50  0001 C CNN
F 3 "~" H 7550 1600 50  0001 C CNN
	1    7550 1600
	1    0    0    -1  
$EndComp
$Comp
L Device:R R6
U 1 1
P 7700 1600
F 0 "R6" H 7770 1646 50  0000 L CNN
F 1 "4.7k" H 7770 1555 50  0000 L CNN
F 2 "Resistor_SMD:R_0402_1005Metric" V 7630 1600 50  0001 C CNN
F 3 "~" H 7700 1600 50  0001 C CNN
	1    7700 1600
	1    0    0    -1  
$EndComp
Wire Wire Line
	7550 1450 7700 1450
Wire Wire Line
	7900 1450 7900 1600
Wire Wire Line
	7900 1600 8050 1600
Connection ~ 7700 1450
Wire Wire Line
	7700 1450 7900 1450
Connection ~ 8050 1600
Wire Wire Line
	7800 1950 7700 1950
Wire Wire Line
	7700 1950 7700 1750
Wire Wire Line
	7800 2050 7550 2050
Wire Wire Line
	7550 2050 7550 1750
NoConn ~ 8500 1950
NoConn ~ 8500 2050
NoConn ~ 8500 2150
$Comp
L Connector:TestPoint TP2
U 1 1
P 6400 3600
F 0 "TP2" V 6595 3672 50  0000 C CNN
F 1 "TestPoint" V 6504 3672 50  0000 C CNN
F 2 "TestPoint:TestPoint_Pad_1.5x1.5mm" H 6600 3600 50  0001 C CNN
F 3 "~" H 6600 3600 50  0001 C CNN
	1    6400 3600
	-1   0    0    1   
$EndComp
Connection ~ 6400 3600
Wire Wire Line
	6400 3600 6200 3600
$Comp
L Connector:TestPoint TP3
U 1 1
P 9750 1300
F 0 "TP3" V 9945 1372 50  0000 C CNN
F 1 "TestPoint" V 9854 1372 50  0000 C CNN
F 2 "TestPoint:TestPoint_Pad_1.5x1.5mm" H 9950 1300 50  0001 C CNN
F 3 "~" H 9950 1300 50  0001 C CNN
	1    9750 1300
	-1   0    0    1   
$EndComp
Connection ~ 9750 1300
Wire Wire Line
	9750 1300 9650 1300
$Comp
L Connector:TestPoint TP4
U 1 1
P 9800 1300
F 0 "TP4" V 9995 1372 50  0000 C CNN
F 1 "TestPoint" V 9904 1372 50  0000 C CNN
F 2 "TestPoint:TestPoint_Pad_1.5x1.5mm" H 10000 1300 50  0001 C CNN
F 3 "~" H 10000 1300 50  0001 C CNN
	1    9800 1300
	-1   0    0    1   
$EndComp
Connection ~ 9800 1300
Wire Wire Line
	9800 1300 9750 1300
$EndSCHEMATC
